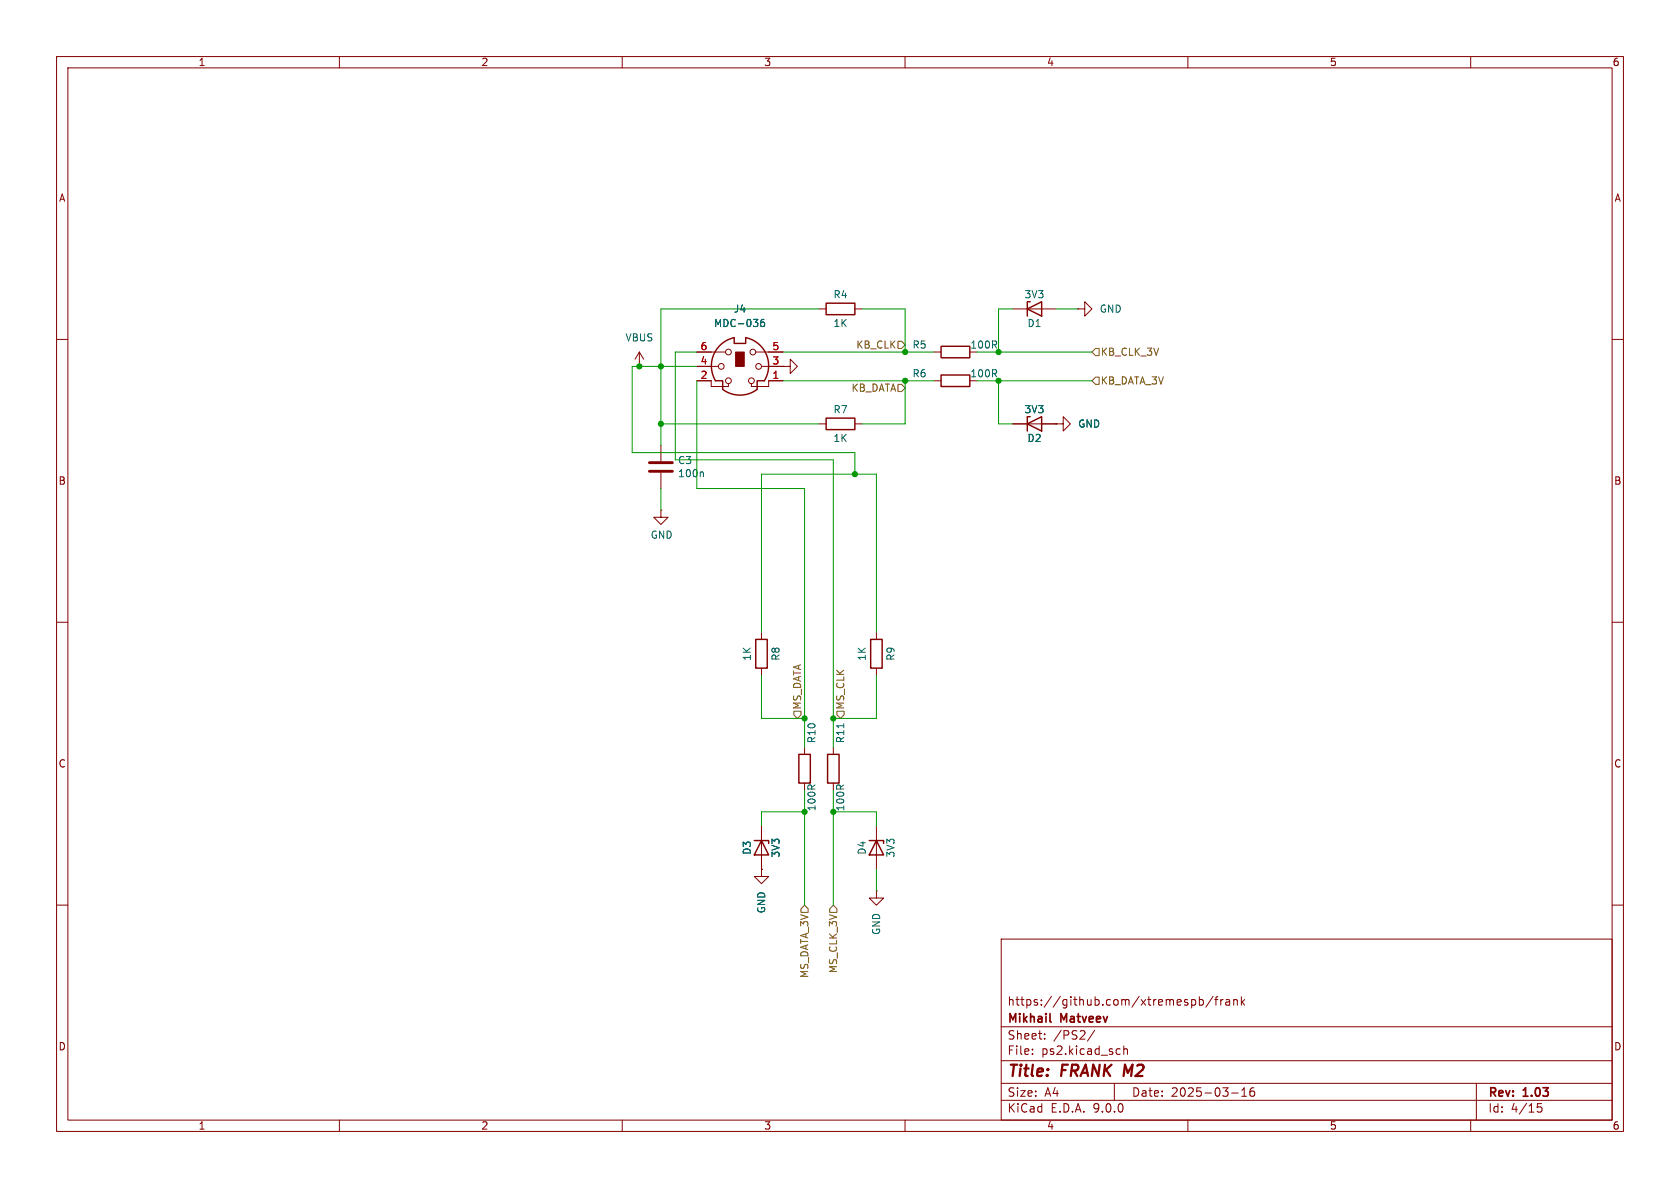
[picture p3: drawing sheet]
<svg xmlns="http://www.w3.org/2000/svg" width="297mm" height="210mm" viewBox="0 0 297 210" stroke-linecap="round" stroke-linejoin="round" font-family="sans-serif">
<g fill="none" stroke="#840000" stroke-width=".18">
<path d="M10 10h277v190h-277zM12 12h273v186h-273zM60 10v2M110 10v2M160 10v2M210 10v2M260 10v2M144.8 54.6h1.2M151.1 54.6h1.3M179.1 54.6h7.6M190.5 54.6h1.3v-1.3l1.2 1.3-1.2 1.3v-1.3M190.5 54.6h.1"/>
<path d="M10 60h2M113 64.8h.1M113 62.2l-.7 1.3M113 62.2l.8 1.3M113 62.2v2.6M116.8 78.7v2.8M123.2 67.3h2.5v1h3.1v-.5M123.2 64.8h3.8M123.2 62.2h5.1M133.6 62.2h4.8M134.6 64.8h3.8M138.4 64.8h1.3v-1.3l1.3 1.3-1.3 1.2v-1.2"/>
<path d="M138.4 64.8h.1M138.4 67.3h-2.5v1h-3.1v-.5M144.8 74.9h1.2M151.1 74.9h1.3M165.1 67.3h1.3M165.1 62.2h1.3M179.1 74.9h7.6M186.7 74.9h1.3v-1.2l1.2 1.2-1.2 1.3v-1.3M186.7 74.9h.1M285 60h2M116.8 90.2v1.2h1.3l-1.3 1.3-1.2-1.3h1.2M116.8 90.2h.1"/>
<path d="M116.8 83.6v2.8M10 110h2M134.6 111.8v1.2M134.6 118.1v1.3M154.9 111.8v1.2M154.9 118.1v1.3M285 110h2M142.2 132.1v1.3M142.2 138.4v1.3M147.3 132.1v1.3M147.3 138.4v1.3M134.6 153.7v1.2h1.3l-1.3 1.3-1.3-1.3h1.3"/>
<path d="M134.6 153.7h.1M134.6 146.1v7.6M154.9 157.5v1.3h1.3l-1.3 1.2-1.2-1.2h1.2M154.9 157.5h.1M154.9 146.1v7.6M10 160h2M177 166h108v32h-108zM210.7 176.8l.4-.1 .3 .3v.4l-.2 .2h-.5M212 176.8l.5-.1 .2 .3v.4l-.1 .2h-.6M212 176.2v1.5M214.5 176.1l-1.3 2M214.7 176.7h.6"/>
<path d="M215.3 176.2l-.3 .2v1.3M215.8 176.7v1M216.2 176.7l-.2 .1-.2 .2M216.7 176.8h.6l.1 .9M217.4 177.1h-.5a.29 .29 0 0 0-.2 .3 .29 .29 0 0 0 .2 .3l.5-.1M218.1 176.8l.2-.1 .4 .1v.9M218.1 176.7v1M219.5 176.2v1.5M219.6 177.1l.4 .6M220 176.7l-.5 .6M285 160h2M60 198v2"/>
<path d="M110 198v2M160 198v2M177 194.5h108M177 191.5h108M177 187.5h108M177 181.5h108M182.5 186.3v.1M182.5 185.5v.1M184.7 183.6v.1M184.7 182.8v.1M193.5 182.1l-1.3 2M197 191.5v3"/>
<path d="M197.9 185.4l.1 .1M198 186.3l-.1 .1M198.7 184.9v1.5M198.7 185.5l.2-.1 .3 .1 .1 .9M210 198v2M217.7 193.2h1.2M219.5 193.8h.9M219.5 192.7l.5-.4v1.5M221.7 192.3a.59 .59 0 0 0-.7 .6v.6l.1 .2 .4 .1 .2-.1 .1-.5-.1-.3h-.5l-.2 .3M260 198v2M261 191.5v6.5M272.5 195.1h-.7l-.1 .7 .3-.1h.5l.1 .3-.1 .5-.2 .1-.6-.1"/>
<circle cx="127.5" cy="64.8" r=".51"/>
<circle cx="128.8" cy="67.3" r=".51"/>
<circle cx="128.8" cy="62.2" r=".51"/>
<circle cx="132.8" cy="67.3" r=".51"/>
<circle cx="133.1" cy="62.2" r=".51"/>
<circle cx="134.1" cy="64.8" r=".51"/>
</g>
<path d="M185.6 180.5l.2 .2" fill="none" stroke="#840000" stroke-width=".3"/>
<g fill="none" stroke="#840000" stroke-width=".25">
<path d="M146 53.6h5.1v2h-5.1zM181.6 54.6l2.5-1.3v2.6zM182.1 53.3h-.5v2.6M127.1 61.2l1.4-1.1 1.3-.4v1h2v-1a5.1 5.1 0 0 1 3.3 7.6h-1.2v1.5a5.1 5.1 0 0 1-6.1 0v-1.5h-1.3a5.1 5.1 0 0 1 .6-6.1zM146 73.9h5.1v2h-5.1zM166.4 66.3h5v2h-5zM166.4 61.2h5v2h-5zM181.6 74.9l2.5-1.2v2.5zM182.1 73.7h-.5v2.5M133.6 113h2v5.1h-2zM153.9 113h2.1v5.1h-2.1zM141.2 133.4h2.1v5h-2.1z"/>
<path d="M146.3 133.4h2v5h-2zM133.3 148.6h2.6v.5M134.6 148.6l1.3 2.5h-2.6zM153.7 148.6h2.5v.5M154.9 148.6l1.3 2.5h-2.5z"/>
</g>
<path d="M135.1 56.5h-.4a.86 .86 0 0 0 0 1.2l.4-.1 .1-.4-.3-.3-.3 .1-.1 .2M124.2 83.4l.1 .2v.7M149.2 127.9v.8" fill="none" stroke="#006464" stroke-width=".18"/>
<path d="M130 62.2h1.6v2.6h-1.6z" fill="#840000" stroke="#840000" stroke-width=".18"/>
<path d="M114.8 81.8h4.1M114.8 83.3h4.1" fill="none" stroke="#840000" stroke-width=".51"/>
<path d="M158.7 60.3h.7l.6 .7-.6 .6h-.7zM158.7 67.9h.7l.6 .7-.6 .6h-.7zM193.7 61.6h.6v1.3h-.6l-.7-.7zM193.7 66.7h.6v1.2h-.6l-.7-.6zM140.3 125.7h1.3v.7l-.6 .6-.7-.6zM148 125.7h1.2v.7l-.6 .6-.6-.6zM142.2 160l.7 .7v.6h-1.3v-.6zM147.3 160l.7 .7v.6h-1.3v-.6z" fill="none" stroke="#725600" stroke-width=".18"/>
<g fill="none" stroke="#009600" stroke-width=".18">
<path d="M144.8 54.6h-28v24.1M152.4 54.6h7.6v7.6M179.1 54.6h-2.6v7.6M186.7 54.6h3.8M116.8 74.9h28M123.2 62.2h-3.8v19.1h27.9v50.8M123.2 64.8h-11.4v15.2h39.3v3.8M123.2 67.3v19.1h19v45.7M138.4 62.2h26.7M138.4 67.3h26.7M160 67.3v7.6h-7.6M172.7 62.2h20.3"/>
<path d="M172.7 67.3h20.3M176.5 67.3v7.6h2.6M116.8 86.4v3.8M134.6 111.8v-28h20.3v28M134.6 119.4v7.6h7.6M154.9 119.4v7.6h-7.6M142.2 139.7v20.3M147.3 139.7v20.3M142.2 143.5h-7.6v2.6M147.3 143.5h7.6v2.6M154.9 153.7v3.8"/>
</g>
<g fill="#009600" stroke="#009600" stroke-width=".18">
<circle cx="147.3" cy="127" r=".46"/>
<circle cx="142.2" cy="143.5" r=".46"/>
<circle cx="142.2" cy="127" r=".46"/>
<circle cx="147.3" cy="143.5" r=".46"/>
<circle cx="151.1" cy="83.8" r=".46"/>
<circle cx="116.8" cy="64.8" r=".46"/>
<circle cx="113" cy="64.8" r=".46"/>
<circle cx="116.8" cy="74.9" r=".46"/>
<circle cx="160" cy="62.2" r=".46"/>
<circle cx="160" cy="67.3" r=".46"/>
<circle cx="176.5" cy="62.2" r=".46"/>
<circle cx="176.5" cy="67.3" r=".46"/>
</g>
<g font-size="2.8" fill="#840000">
<text x="178" y="190.9">Title:</text>
<text x="187.7" y="190.9">FRANK M2</text>
</g>
<g font-size="2.1" fill="#840000">
<text x="178" y="178">https://github.com/xtremespb/frank</text>
<text x="178" y="184">Sheet:</text>
<text x="178" y="181.2">Mikhail</text>
<text x="186.2" y="184">/PS2/</text>
<text x="187.6" y="181.2">Matveev</text>
<text x="178" y="186.7">File:</text>
<text x="184.1" y="186.7">ps2.kicad_sch</text>
<text x="178" y="196.9">KiCad</text>
<text x="178" y="194.1">Size:</text>
<text x="184.7" y="194.1">A4</text>
<text x="185.7" y="196.9">E.D.A.</text>
<text x="193.3" y="196.9">9.0.0</text>
<text x="200" y="194.1">Date:</text>
<text x="207" y="194.1">2025-03-16</text>
<text x="263" y="194.3">Rev:</text>
<text x="263" y="196.9">Id:</text>
<text x="267.1" y="196.9">4/15</text>
<text x="269.4" y="194.3">1.03</text>
</g>
<g font-size="1.8" fill="#840000">
<text x="35" y="11.9">1</text>
<text x="85" y="11.9">2</text>
<text x="135" y="11.9">3</text>
<text x="185" y="11.9">4</text>
<text x="235" y="11.9">5</text>
<text x="285" y="11.9">6</text>
<text x="10.3" y="35.9">A</text>
<text x="285.3" y="35.9">A</text>
<text x="10.3" y="85.9">B</text>
<text x="285.3" y="85.9">B</text>
<text x="10.3" y="135.9">C</text>
<text x="285.3" y="135.9">C</text>
<text x="10.3" y="185.9">D</text>
<text x="285.3" y="185.9">D</text>
<text x="35" y="199.9">1</text>
<text x="85" y="199.9">2</text>
<text x="135" y="199.9">3</text>
<text x="185" y="199.9">4</text>
<text x="235" y="199.9">5</text>
<text x="285" y="199.9">6</text>
</g>
<g font-size="1.8" fill="#006464">
<text x="147.2" y="52.9">R4</text>
<text x="181" y="52.9">3V3</text>
<text x="126.1" y="58">MDC-036</text>
<text x="129.6" y="55.5">J4</text>
<text x="147.2" y="58">1K</text>
<text x="181.5" y="58">D1</text>
<text x="194.3" y="55.5">GND</text>
<text x="110.5" y="60.6">VBUS</text>
<text x="161.2" y="61.8">R5</text>
<text x="171.4" y="61.8">100R</text>
<text x="161.2" y="66.9">R6</text>
<text x="171.4" y="66.9">100R</text>
<text x="147.2" y="73.3">R7</text>
<text x="181" y="73.3">3V3</text>
<text x="190.5" y="75.8">GND</text>
<text x="119.8" y="82.2">C3</text>
<text x="147.2" y="78.3">1K</text>
<text x="181.5" y="78.3">D2</text>
<text x="119.8" y="84.6">100n</text>
<text x="114.9" y="95.4">GND</text>
<text x="132.9" y="116.9" transform="rotate(-90 132.9 116.9)">1K</text>
<text x="138" y="116.9" transform="rotate(-90 138 116.9)">R8</text>
<text x="153.3" y="116.9" transform="rotate(-90 153.3 116.9)">1K</text>
<text x="158.3" y="116.9" transform="rotate(-90 158.3 116.9)">R9</text>
<text x="144.4" y="131.5" transform="rotate(-90 144.4 131.5)">R10</text>
<text x="149.5" y="131.5" transform="rotate(-90 149.5 131.5)">R11</text>
<text x="144.4" y="143.5" transform="rotate(-90 144.4 143.5)">100R</text>
<text x="149.5" y="143.5" transform="rotate(-90 149.5 143.5)">100R</text>
<text x="132.9" y="151.2" transform="rotate(-90 132.9 151.2)">D3</text>
<text x="138" y="151.7" transform="rotate(-90 138 151.7)">3V3</text>
<text x="153.3" y="151.2" transform="rotate(-90 153.3 151.2)">D4</text>
<text x="158.3" y="151.7" transform="rotate(-90 158.3 151.7)">3V3</text>
<text x="135.5" y="161.6" transform="rotate(-90 135.5 161.6)">GND</text>
<text x="155.8" y="165.4" transform="rotate(-90 155.8 165.4)">GND</text>
</g>
<g font-size="1.8" fill="#a90000">
<text x="123.8" y="62">6</text>
<text x="123.8" y="64.5">4</text>
<text x="136.5" y="62">5</text>
<text x="136.5" y="64.5">3</text>
<text x="123.8" y="67.1">2</text>
<text x="136.5" y="67.1">1</text>
</g>
<g font-size="1.8" fill="#725600">
<text x="151.3" y="61.8">KB_CLK</text>
<text x="194.5" y="63.1">KB_CLK_3V</text>
<text x="150.4" y="69.4">KB_DATA</text>
<text x="194.5" y="68.2">KB_DATA_3V</text>
<text x="141.8" y="125.5" transform="rotate(-90 141.8 125.5)">MS_DATA</text>
<text x="149.5" y="125.5" transform="rotate(-90 149.5 125.5)">MS_CLK</text>
<text x="143.1" y="173" transform="rotate(-90 143.1 173)">MS_DATA_3V</text>
<text x="148.2" y="172.1" transform="rotate(-90 148.2 172.1)">MS_CLK_3V</text>
</g>
</svg>
